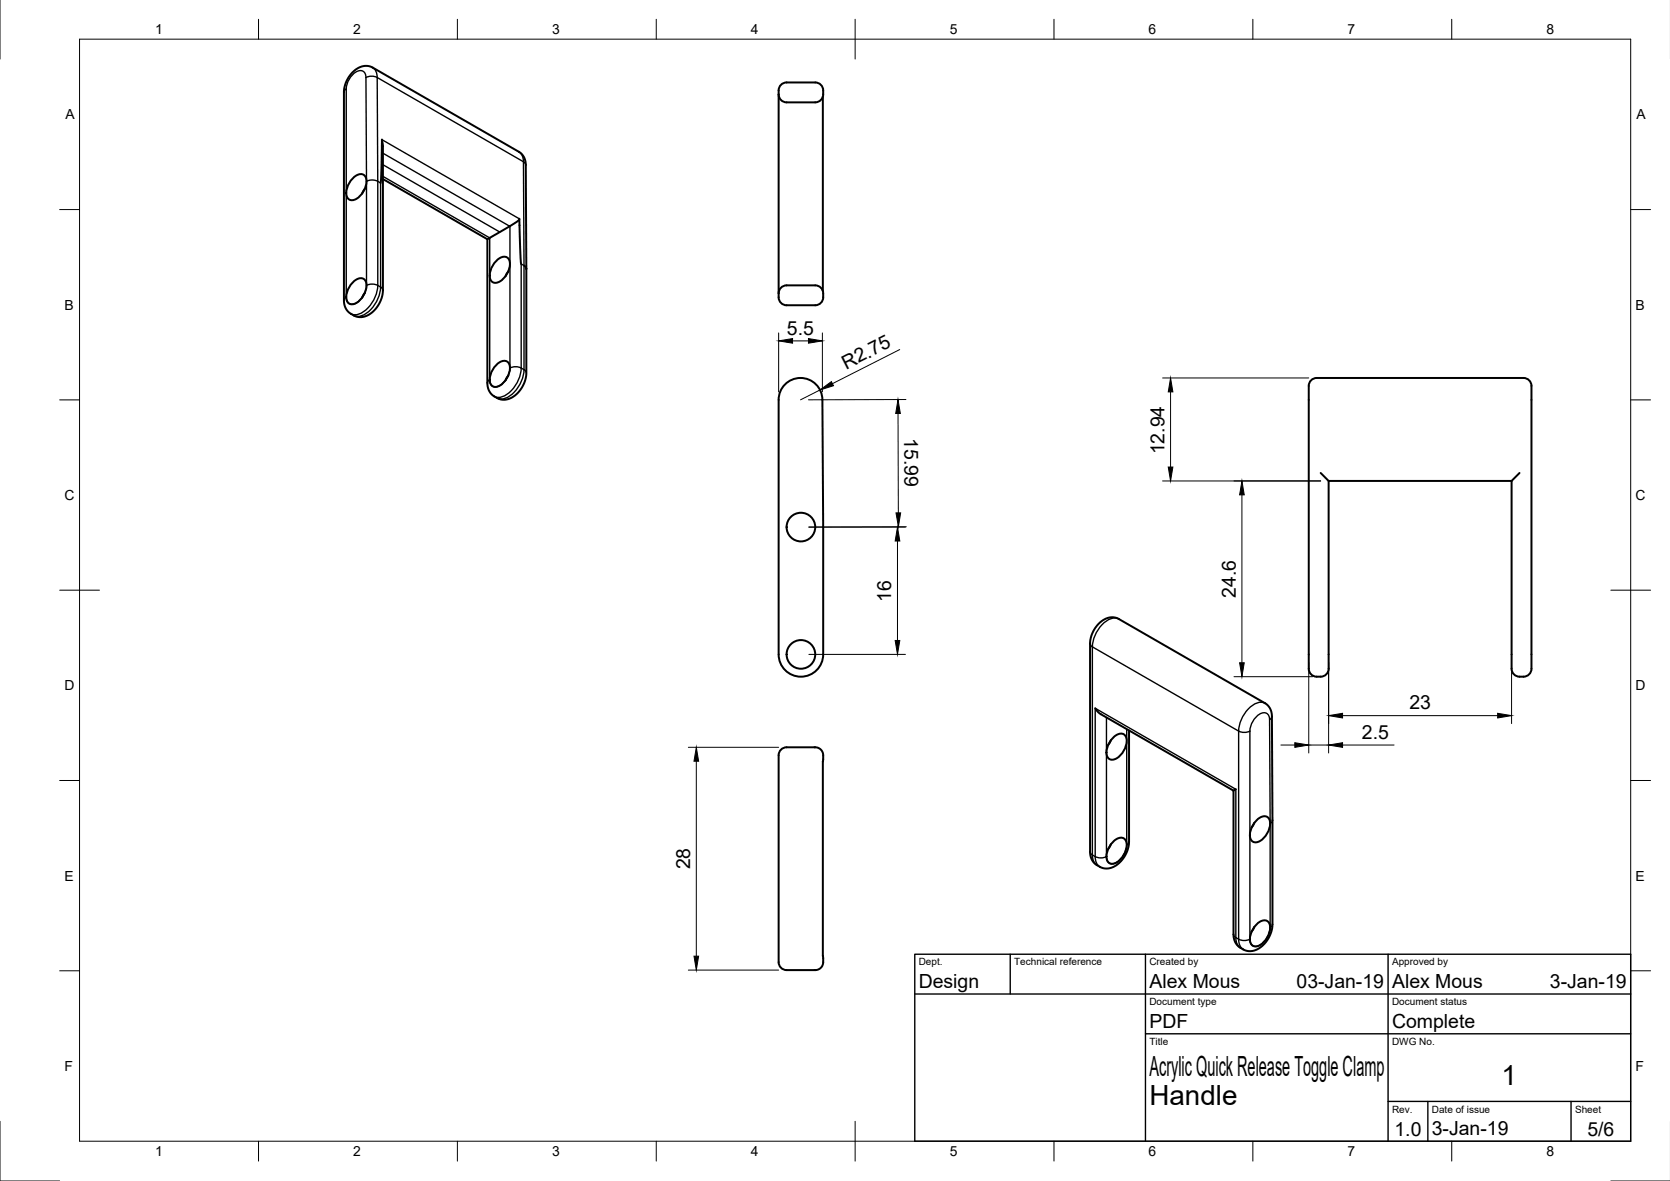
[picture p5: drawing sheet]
<svg xmlns="http://www.w3.org/2000/svg" width="420mm" height="297mm" viewBox="0 0 420 297" stroke-linecap="round" stroke-linejoin="round" font-family="sans-serif">
<!-- layer: Visible -->
<g fill="none" stroke="#000" stroke-width=".5">
<path d="M195.9 23.7a2.21 2.21 0 0 0 2.4 2h6.4a2.21 2.21 0 0 0 2.4-2 2.23 2.23 0 0 0-2-3h-6.8a2.21 2.21 0 0 0-2.4 2v52.1a2.21 2.21 0 0 0 2.4 2h6.4a2.21 2.21 0 0 0 2.4-2 2.28 2.28 0 0 0-2-3h-6.8a2.21 2.21 0 0 0-2.4 2M207 24.3v48.9M88.7 44.9a2.28 2.28 0 0 1 3-.8 4.1 4.1 0 0 1-1 5.1 2.28 2.28 0 0 1-3 .9 4.1 4.1 0 0 1 1-5.2zM91.8 47.5l-.7 1.2M95.7 46l.4-10.9 .2 1.7-.1 37.2-.4 1.5-.8 1.6-1 1.2-1.1 .8-1.2 .5-1.2 .2-1.1-.3-1.1-.6-.8-.6-.5-.7-.5-2v-52.7l.5-2 1.1-2 1.4-1.4 1.7-.8 1.3-.1 1.2 .3 36.8 21.3 .9 .8 .6 1 .3 1.4 .1 26.2M96.3 45l26.3 15.2M88.7 71.1a2.28 2.28 0 0 1 3-.8 4.1 4.1 0 0 1-1 5.1 2.28 2.28 0 0 1-3 .8 4.1 4.1 0 0 1 1-5.1zM91.8 73.7l-.7 1.2M122.6 60.2v36.6l.3 1.2 .7 1.1 1.5 1 1 .4h1l.9-.2 1.9-1.1 1.5-2 .9-2.4 .1-27.2M122.6 60.2l7-4.1 .9-.7 .2-.4 .4 11.4M124.8 65.7a2.28 2.28 0 0 1 2.9-.8 4.1 4.1 0 0 1-1 5.1 2.28 2.28 0 0 1-2.9 .8 4.1 4.1 0 0 1 1-5.1zM127.9 68.3l-.7 1.2"/>
<path d="M131.8 66.8l.5 .4 .1 .4M132.4 67.6h.1M124.8 91.9a2.28 2.28 0 0 1 2.9-.9 4.1 4.1 0 0 1-1 5.2 2.28 2.28 0 0 1-2.9 .8 4.1 4.1 0 0 1 1-5.1zM127.9 94.4l-.7 1.3M197.5 96.7a5.5 5.5 0 0 1 6-1.2 5.5 5.5 0 0 1 3.4 5l.2 64.1a5.6 5.6 0 0 1-5.6 5.6 5.6 5.6 0 0 1-5.6-5.6v-64a5.5 5.5 0 0 1 1.6-3.9zM329.9 95.7l.8-.6h.6h52a2.21 2.21 0 0 1 2 2.4v70.3a2.2 2.2 0 0 1-2 2.4 2.24 2.24 0 0 1-3-2v-47.2h-46v46.8a2.21 2.21 0 0 1-2 2.4 2.23 2.23 0 0 1-3-2v-71.1v-.6zM332.3 119l2 2M382.3 119l-2 2M275.5 178.1l1.4 1.5 33.4 19.3 .1 36.9 .3 1 .6 .9 1.9 1.3 1.7 .2 1.8-.6 1.3-1.1 1.1-1.4 .7-1.6 .3-1.7-.1-52.6-.1-1.1-.4-1-1.2-1.2-37-21.3-1.1-.3-1.2 .1-1.2 .4-1.2 .9-1 1.2-.7 1.2-.5 1.3-.1 1.3v52.6l.2 1.5 .7 1.1 1.5 1.1 1 .4h1l1-.2 1.9-1.1 1.6-2.1 .8-2.3 .1-29M196.5 188.5l.9-.5h.5h7.4l1.2 .5 .4 .6 .2 .8v52.4l-.6 1.1-1 .6h-7.2a2.2 2.2 0 0 1-2.4-2v-52l.1-.6zM279.5 186.2l-.7 1.2M279.9 185.7a2.28 2.28 0 0 1 3-.9 4.1 4.1 0 0 1-1 5.1 2.28 2.28 0 0 1-3 .9 4.1 4.1 0 0 1 1-5.1z"/>
<path d="M310.9 198.5l-.6 .4M279.5 212.3l-.7 1.3M279.9 211.8a2.28 2.28 0 0 1 3-.8 4.1 4.1 0 0 1-1 5.1 2.28 2.28 0 0 1-3 .9 4.1 4.1 0 0 1 1-5.2zM315.6 206.9l-.7 1.3M316 206.4a2.28 2.28 0 0 1 3-.8 4.1 4.1 0 0 1-1 5.1 2.28 2.28 0 0 1-3 .9 4.1 4.1 0 0 1 1-5.2zM315.6 233.1l-.7 1.3M316 232.6a2.28 2.28 0 0 1 3-.8 4.1 4.1 0 0 1-1 5.1 2.28 2.28 0 0 1-3 .8 4.1 4.1 0 0 1 1-5.1z"/>
<circle cx="201.5" cy="132.6" r="3.6"/>
<circle cx="201.5" cy="164.6" r="3.6"/>
</g>
<!-- layer: Visible Narrow -->
<g fill="none" stroke="#000" stroke-width=".35">
<path d="M92.1 19.5l.1 26.1M92.1 19.5a1.51 1.51 0 0 0-.8-1.6 1.51 1.51 0 0 0-1.7 .2 5.5 5.5 0 0 0-2.5 4.3M93.8 17l.8 1 .3 1.5-1.4-.3-1.4 .3M87.1 22.4v52.3M87.1 22.4l-.4 .3-.2 .5M96.1 35.1l34.6 19.9M96.3 38.5l31.9 18.4M130.6 38.2l.8 .9 .3 1.6M92.2 45.6v26.2M95 45.6l-1.4-.3-1.4 .3M95 45.6l.7 .4v26.2M95 45.6v26.2"/>
<path d="M96.3 41.4l29.5 17M96.3 44.4l26.9 15.4v35.7M128.3 56.9v35.7M131.7 40.7l-36.8-21.2 .1 26.1M131.7 40.7l.1 26.1M131.7 40.7l.4 .4 .2 .4M87.1 74.7l-.4 .4-.2 .4M92.2 71.8l1.4-.4 1.4 .4M92.2 71.8a5 5 0 0 1-3.7 4.7 1.5 1.5 0 0 1-1.4-1.8M95 71.8l.7 .4M95 71.8a8.3 8.3 0 0 1-5 7.3h-1.2l-.5-.2M95.7 72.2a8.3 8.3 0 0 1-5 7.3h-1.2l-.5-.2"/>
<path d="M95.7 72.2l.5 .4 .1 .4M131.8 66.8v26.2M131.8 66.8l-.7-.4v26.2M123.2 95.5l-.4 .4-.2 .4M128.3 92.6l1.4-.4 1.4 .4M128.3 92.6a5 5 0 0 1-3.7 4.7 1.5 1.5 0 0 1-1.4-1.8M131.1 92.6l.7 .4M131.1 92.6a8.3 8.3 0 0 1-5 7.3h-1.2l-.5-.2M131.8 93l.5 .3 .1 .5M131.8 93a8.3 8.3 0 0 1-5 7.3h-1.2l-.5-.2M281.5 155.7a4.2 4.2 0 0 0-4.8 2.1l-.9 1.3-.6 1.4-.4 2.2M274.3 161.9l.1 .4 .4 .4"/>
<path d="M274.8 162.7l36.8 21.2v52.3M274.8 162.7v52.3M318.3 176.9a4.2 4.2 0 0 0-4.8 2l-.9 1.4-.6 1.4-.4 2.2 1.4 .3 1.5-.3M278.4 180.4v35M283.5 183.4v29.1M314.5 183.9v52.3M319.4 181l.2 26.1M319.4 181a1.51 1.51 0 0 0-.7-1.6 1.51 1.51 0 0 0-1.8 .2 5.5 5.5 0 0 0-2.4 4.3M320 180.2l-.1 .4-.5 .4M274.3 214.2l.1 .5 .4 .3M274.8 215l.7 .4M274.8 215l.3 1.6 .9 1"/>
<path d="M275.5 215.4l.3 1.6 .9 1M275.5 215.4v-37.3l35.4 20.4v37.3M275.5 215.4l1.5 .4 1.4-.4M283.5 212.5a5 5 0 0 1-3.7 4.8 1.5 1.5 0 0 1-1.4-1.9M284.1 211.7l-.2 .4-.4 .4M319.6 207.1v26.2M320.1 206.3l-.1 .4-.4 .4M320.1 206.3h.1M310.3 235l.2 .4 .4 .4M310.9 235.8l.7 .4M310.9 235.8l.3 1.6 .9 1M311.6 236.2l.3 1.6 .9 1"/>
<path d="M311.6 236.2l1.4 .4 1.5-.4M319.6 233.3a5 5 0 0 1-3.7 4.7 1.5 1.5 0 0 1-1.4-1.8M320.1 232.5l-.1 .4-.4 .4"/>
</g>
<!-- layer: Border -->
<g fill="none" stroke="#000" stroke-width=".25">
<path d="M0 -.1v15M20 9.9h390.3v277.1h-390.3zM65 4.8v5.1M115.1 4.8v5.1M165.1 4.8v5.1M215.1 4.8v10.1M265.2 4.8v5.1M315.2 4.8v5.1M365.2 4.8v5.1M15 52.7h5M410.3 52.7h5M15 100.6h5"/>
<path d="M410.3 100.6h5M15 148.4h10M405.3 148.4h10M15 196.3h5M410.3 196.3h5M15 244.2h5M410.3 244.2h5M0 282v15h15M65 287v5M115.1 287v5M165.1 287v5M215.1 282v10"/>
<path d="M265.2 287v5M315.2 287v5M365.2 287v5M405.3 297h14.9"/>
</g>
<!-- layer: TitleBlock -->
<path d="M230.2 240h180.1v47h-180.1zM230.2 250h180.1M254.2 240v10M288.2 240v47M349.2 240v47M288.2 260h122.1M349.2 277h61.1M359.2 277v10M395.3 277v10" fill="none" stroke="#000" stroke-width=".35"/>
<!-- layer: Dimensions -->
<g fill="none" stroke="#000" stroke-width=".25">
<path d="M195.9 83.7v14.9M199.4 85.7h4M206.3 98.1l-4.9 2.5M206.9 83.7v14.8M226.4 87.9l-17 8.6M292.5 95.1h36.8M294.5 98.6v18.9M225.9 104l.1 25M227.9 100.5l-24.5 .1M225.8 136.1v25M228 132.5l-24.5 .1h24.3M292.5 121h39.8"/>
<path d="M312.5 124.5v42.2M203.5 164.6h24.3M310.5 170.2h19.8M329.3 166.6v22.8M334.3 166.6v22.8M337.8 180h39M380.3 166.6v15.4M173.2 188h22.7M175.2 191.5v49M322.3 187.4h3.5M329.3 187.4h5M337.8 187.4h12.9"/>
<path d="M173.2 244h22.7"/>
</g>
<g fill="#000" stroke="#000" stroke-width=".25">
<path d="M195.9 85.7l3.5-.5v1.1zM203.4 85.2l3.5 .5-3.5 .6zM206.3 98.1l2.9-2.1 .5 1zM294.5 95.1l.6 3.5h-1.2zM225.9 100.5l.6 3.5h-1.1zM293.9 117.5h1.2l-.6 3.5zM225.8 132.6l.6 3.5h-1.2zM225.4 129h1.2l-.6 3.5zM312.5 121l.5 3.5h-1.1zM225.2 161.1h1.2l-.6 3.5zM311.9 166.7h1.1l-.5 3.5zM334.3 180l3.5-.6v1.2z"/>
<path d="M376.8 179.4l3.5 .6-3.5 .6zM175.2 188l.6 3.5h-1.2zM325.8 186.8l3.5 .6-3.5 .6zM334.3 187.4l3.5-.6v1.2zM174.6 240.5h1.2l-.6 3.5z"/>
</g>
<g font-size="7">
<text x="289.2" y="270.5">Acrylic Quick Release Toggle Clamp</text>
<text x="377.8" y="272.9">1</text>
<text x="289.2" y="278">Handle</text>
</g>
<g font-size="4.9">
<text x="198" y="84.2">5.5</text>
<text x="212.8" y="93" transform="rotate(-27 212.8 93)">R2.75</text>
<text x="227.5" y="110.2" transform="rotate(90 227.5 110.2)">15.99</text>
<text x="292.9" y="114.3" transform="rotate(-90 292.9 114.3)">12.94</text>
<text x="224.2" y="151.5" transform="rotate(-90 224.2 151.5)">16</text>
<text x="310.9" y="150.3" transform="rotate(-90 310.9 150.3)">24.6</text>
<text x="354.6" y="178.4">23</text>
<text x="342.6" y="185.8">2.5</text>
<text x="173.6" y="218.7" transform="rotate(-90 173.6 218.7)">28</text>
<text x="231.2" y="248.5">Design</text>
<text x="289.2" y="248.5">Alex Mous</text>
<text x="326.2" y="248.5">03-Jan-19</text>
<text x="350.2" y="248.5">Alex Mous</text>
<text x="390" y="248.5">3-Jan-19</text>
<text x="289.2" y="258.5">PDF</text>
<text x="350.2" y="258.5">Complete</text>
<text x="350.8" y="285.7">1.0</text>
<text x="360.2" y="285.5">3-Jan-19</text>
<text x="399.4" y="285.7">5/6</text>
</g>
<g font-size="3.5">
<text x="39" y="8.6">1</text>
<text x="88.9" y="8.6">2</text>
<text x="138.9" y="8.6">3</text>
<text x="188.9" y="8.6">4</text>
<text x="239" y="8.6">5</text>
<text x="288.9" y="8.6">6</text>
<text x="339" y="8.6">7</text>
<text x="389.1" y="8.6">8</text>
<text x="16.4" y="30">A</text>
<text x="411.7" y="30">A</text>
<text x="16.2" y="77.9">B</text>
<text x="411.5" y="77.9">B</text>
<text x="16.3" y="125.8">C</text>
<text x="411.5" y="125.8">C</text>
<text x="16.2" y="173.6">D</text>
<text x="411.5" y="173.6">D</text>
<text x="16.3" y="221.5">E</text>
<text x="411.5" y="221.5">E</text>
<text x="16.3" y="269.4">F</text>
<text x="411.5" y="269.4">F</text>
<text x="39" y="290.8">1</text>
<text x="88.9" y="290.8">2</text>
<text x="138.9" y="290.8">3</text>
<text x="188.9" y="290.8">4</text>
<text x="239" y="290.8">5</text>
<text x="288.9" y="290.8">6</text>
<text x="339" y="290.8">7</text>
<text x="389.1" y="290.8">8</text>
</g>
<g font-size="2.5">
<text x="231.2" y="242.8">Dept.</text>
<text x="255.2" y="242.8">Technical reference</text>
<text x="289.2" y="242.8">Created by</text>
<text x="350.2" y="242.8">Approved by</text>
<text x="289.2" y="252.8">Document type</text>
<text x="350.2" y="252.8">Document status</text>
<text x="289.2" y="262.8">Title</text>
<text x="350.2" y="262.8">DWG No.</text>
<text x="350.2" y="279.8">Rev.</text>
<text x="360.2" y="279.8">Date of issue</text>
<text x="396.3" y="279.8">Sheet</text>
</g>
</svg>
